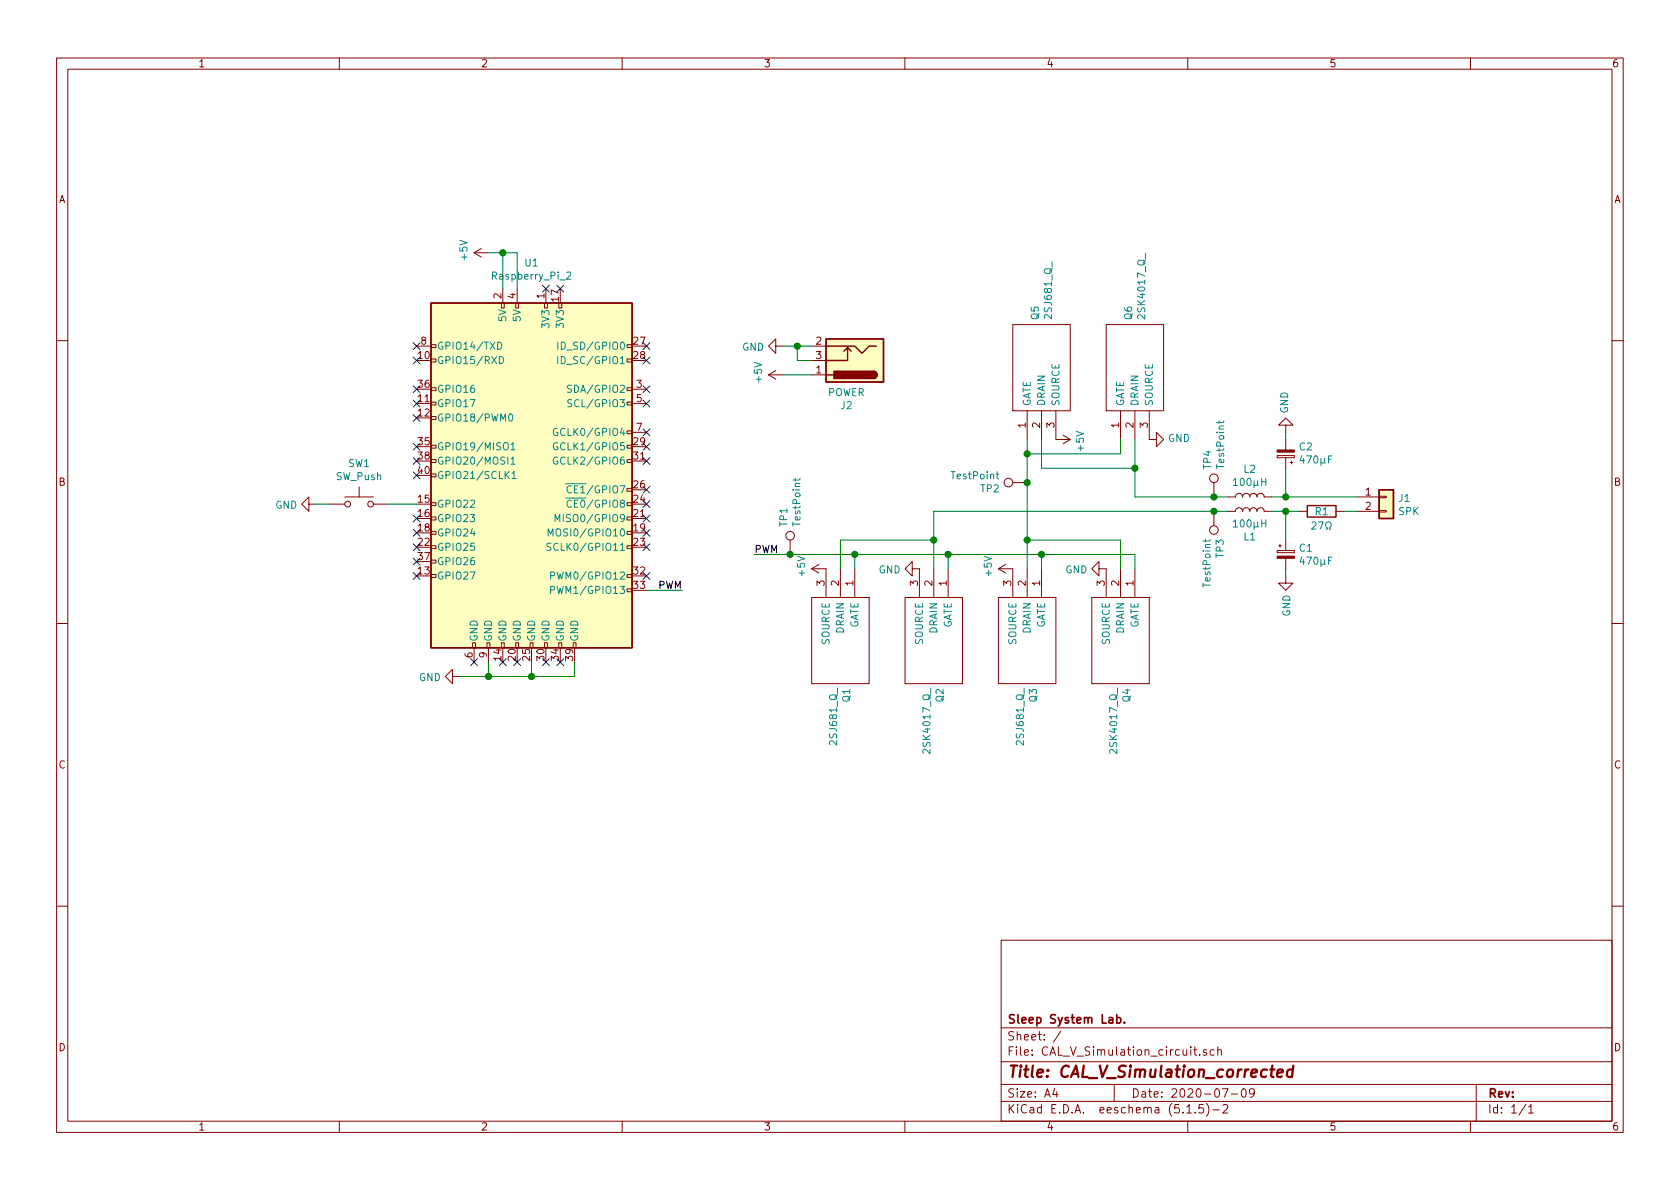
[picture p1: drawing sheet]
EESchema Schematic File Version 4
EELAYER 30 0
EELAYER END
$Descr A4 11693 8268
encoding utf-8
Sheet 1 1
Title "CAL_V_Simulation_corrected"
Date "2020-07-09"
Rev ""
Comp "Sleep System Lab."
Comment1 ""
Comment2 ""
Comment3 ""
Comment4 ""
$EndDescr
Wire Wire Line
	5950 3850 5950 3950
Wire Wire Line
	6600 3850 6600 3950
$Comp
L CAL_V_Simulation_circuit-rescue:2SK4017_Q_-LibraryLoader-CAL_V_Simulation_circuit-rescue Q4
U 1 1
P 7900 3950
F 0 "Q4" H 8728 3896 50  0000 L CNN
F 1 "2SK4017_Q_" H 8728 3805 50  0000 L CNN
F 2 "LibraryLoader:TO230P250X650X900-3P" H 8750 4050 50  0001 L CNN
F 3 "http://toshiba.semicon-storage.com/us/product/mosfet/detail.2SK4017.html" H 8750 3950 50  0001 L CNN
F 4 "MOSFET,Nch,60V/5A/0.1ohm,New Pw-Mold2" H 8750 3850 50  0001 L CNN "Description"
F 5 "2.5" H 8750 3750 50  0001 L CNN "Height"
F 6 "Toshiba" H 8750 3650 50  0001 L CNN "Manufacturer_Name"
F 7 "2SK4017(Q)" H 8750 3550 50  0001 L CNN "Manufacturer_Part_Number"
F 8 "N/A" H 8750 3450 50  0001 L CNN "Mouser Part Number"
F 9 "https://www.mouser.com/Search/Refine.aspx?Keyword=N%2FA" H 8750 3350 50  0001 L CNN "Mouser Price/Stock"
F 10 "0185580" H 8750 3250 50  0001 L CNN "RS Part Number"
F 11 "http://uk.rs-online.com/web/p/products/0185580" H 8750 3150 50  0001 L CNN "RS Price/Stock"
	1    7900 3950
	0    1    1    0   
$EndComp
Wire Wire Line
	5950 3850 6600 3850
Wire Wire Line
	7250 3950 7250 3850
Connection ~ 7250 3850
Wire Wire Line
	7900 3950 7900 3850
Wire Wire Line
	7250 3850 7900 3850
Wire Wire Line
	5850 3950 5850 3750
Wire Wire Line
	6500 3750 6500 3950
Wire Wire Line
	7150 3950 7150 3750
Wire Wire Line
	7800 3750 7800 3950
$Comp
L CAL_V_Simulation_circuit-rescue:2SJ681_Q_-LibraryLoader-CAL_V_Simulation_circuit-rescue Q5
U 1 1
P 7150 3050
F 0 "Q5" H 7978 2996 50  0000 L CNN
F 1 "2SJ681_Q_" H 7978 2905 50  0000 L CNN
F 2 "LibraryLoader:TO230P250X650X900-3P" H 8000 3150 50  0001 L CNN
F 3 "http://docs-asia.electrocomponents.com/webdocs/0c29/0900766b80c29c40.pdf" H 8000 3050 50  0001 L CNN
F 4 "TOSHIBA Field Effect Transistor Silicon P Channel MOS Type (UMOSIII)" H 8000 2950 50  0001 L CNN "Description"
F 5 "2.5" H 8000 2850 50  0001 L CNN "Height"
F 6 "Toshiba" H 8000 2750 50  0001 L CNN "Manufacturer_Name"
F 7 "2SJ681(Q)" H 8000 2650 50  0001 L CNN "Manufacturer_Part_Number"
F 8 "N/A" H 8000 2550 50  0001 L CNN "Mouser Part Number"
F 9 "https://www.mouser.com/Search/Refine.aspx?Keyword=N%2FA" H 8000 2450 50  0001 L CNN "Mouser Price/Stock"
F 10 "" H 8000 2350 50  0001 L CNN "RS Part Number"
F 11 "" H 8000 2250 50  0001 L CNN "RS Price/Stock"
	1    7150 3050
	0    -1   -1   0   
$EndComp
$Comp
L CAL_V_Simulation_circuit-rescue:2SK4017_Q_-LibraryLoader-CAL_V_Simulation_circuit-rescue Q6
U 1 1
P 7800 3050
F 0 "Q6" H 8628 2996 50  0000 L CNN
F 1 "2SK4017_Q_" H 8628 2905 50  0000 L CNN
F 2 "LibraryLoader:TO230P250X650X900-3P" H 8650 3150 50  0001 L CNN
F 3 "http://toshiba.semicon-storage.com/us/product/mosfet/detail.2SK4017.html" H 8650 3050 50  0001 L CNN
F 4 "MOSFET,Nch,60V/5A/0.1ohm,New Pw-Mold2" H 8650 2950 50  0001 L CNN "Description"
F 5 "2.5" H 8650 2850 50  0001 L CNN "Height"
F 6 "Toshiba" H 8650 2750 50  0001 L CNN "Manufacturer_Name"
F 7 "2SK4017(Q)" H 8650 2650 50  0001 L CNN "Manufacturer_Part_Number"
F 8 "N/A" H 8650 2550 50  0001 L CNN "Mouser Part Number"
F 9 "https://www.mouser.com/Search/Refine.aspx?Keyword=N%2FA" H 8650 2450 50  0001 L CNN "Mouser Price/Stock"
F 10 "0185580" H 8650 2350 50  0001 L CNN "RS Part Number"
F 11 "http://uk.rs-online.com/web/p/products/0185580" H 8650 2250 50  0001 L CNN "RS Price/Stock"
	1    7800 3050
	0    -1   -1   0   
$EndComp
Wire Wire Line
	7150 3050 7150 3150
Wire Wire Line
	7800 3150 7800 3050
Wire Wire Line
	7250 3050 7250 3250
Wire Wire Line
	7250 3250 7900 3250
Wire Wire Line
	7900 3250 7900 3050
$Comp
L power:GND #PWR0101
U 1 1
P 7700 3950
F 0 "#PWR0101" H 7700 3700 50  0001 C CNN
F 1 "GND" V 7705 3822 50  0000 R CNN
F 2 "" H 7700 3950 50  0001 C CNN
F 3 "" H 7700 3950 50  0001 C CNN
	1    7700 3950
	0    1    1    0   
$EndComp
Wire Wire Line
	6600 3850 7250 3850
Connection ~ 6600 3850
$Comp
L power:GND #PWR0102
U 1 1
P 6400 3950
F 0 "#PWR0102" H 6400 3700 50  0001 C CNN
F 1 "GND" V 6405 3822 50  0000 R CNN
F 2 "" H 6400 3950 50  0001 C CNN
F 3 "" H 6400 3950 50  0001 C CNN
	1    6400 3950
	0    1    1    0   
$EndComp
Wire Wire Line
	7150 3150 7800 3150
Wire Wire Line
	5850 3750 6500 3750
$Comp
L power:GND #PWR0103
U 1 1
P 8000 3050
F 0 "#PWR0103" H 8000 2800 50  0001 C CNN
F 1 "GND" V 8005 2922 50  0000 R CNN
F 2 "" H 8000 3050 50  0001 C CNN
F 3 "" H 8000 3050 50  0001 C CNN
	1    8000 3050
	0    -1   -1   0   
$EndComp
Wire Wire Line
	7150 3150 7150 3350
Connection ~ 7150 3150
Connection ~ 7150 3750
Wire Wire Line
	6500 3750 6500 3550
Connection ~ 6500 3750
Wire Wire Line
	7900 3250 7900 3450
Connection ~ 7900 3250
$Comp
L Device:L L1
U 1 1
P 8700 3550
F 0 "L1" V 8519 3550 50  0000 C CNN
F 1 "100μH" V 8610 3550 50  0000 C CNN
F 2 "Inductor_THT:L_Radial_D9.5mm_P5.00mm_Fastron_07HVP" H 8700 3550 50  0001 C CNN
F 3 "~" H 8700 3550 50  0001 C CNN
	1    8700 3550
	0    -1   -1   0   
$EndComp
$Comp
L Device:L L2
U 1 1
P 8700 3450
F 0 "L2" V 8890 3450 50  0000 C CNN
F 1 "100μH" V 8799 3450 50  0000 C CNN
F 2 "Inductor_THT:L_Radial_D9.5mm_P5.00mm_Fastron_07HVP" H 8700 3450 50  0001 C CNN
F 3 "~" H 8700 3450 50  0001 C CNN
	1    8700 3450
	0    -1   -1   0   
$EndComp
$Comp
L CAL_V_Simulation_circuit-rescue:2SJ681_Q_-LibraryLoader-CAL_V_Simulation_circuit-rescue Q1
U 1 1
P 5950 3950
F 0 "Q1" H 6778 3896 50  0000 L CNN
F 1 "2SJ681_Q_" H 6778 3805 50  0000 L CNN
F 2 "LibraryLoader:TO230P250X650X900-3P" H 6800 4050 50  0001 L CNN
F 3 "http://docs-asia.electrocomponents.com/webdocs/0c29/0900766b80c29c40.pdf" H 6800 3950 50  0001 L CNN
F 4 "TOSHIBA Field Effect Transistor Silicon P Channel MOS Type (UMOSIII)" H 6800 3850 50  0001 L CNN "Description"
F 5 "2.5" H 6800 3750 50  0001 L CNN "Height"
F 6 "Toshiba" H 6800 3650 50  0001 L CNN "Manufacturer_Name"
F 7 "2SJ681(Q)" H 6800 3550 50  0001 L CNN "Manufacturer_Part_Number"
F 8 "N/A" H 6800 3450 50  0001 L CNN "Mouser Part Number"
F 9 "https://www.mouser.com/Search/Refine.aspx?Keyword=N%2FA" H 6800 3350 50  0001 L CNN "Mouser Price/Stock"
F 10 "" H 6800 3250 50  0001 L CNN "RS Part Number"
F 11 "" H 6800 3150 50  0001 L CNN "RS Price/Stock"
	1    5950 3950
	0    1    1    0   
$EndComp
Wire Wire Line
	7150 3750 7800 3750
$Comp
L CAL_V_Simulation_circuit-rescue:2SJ681_Q_-LibraryLoader-CAL_V_Simulation_circuit-rescue Q3
U 1 1
P 7250 3950
F 0 "Q3" H 8078 3896 50  0000 L CNN
F 1 "2SJ681_Q_" H 8078 3805 50  0000 L CNN
F 2 "LibraryLoader:TO230P250X650X900-3P" H 8100 4050 50  0001 L CNN
F 3 "http://docs-asia.electrocomponents.com/webdocs/0c29/0900766b80c29c40.pdf" H 8100 3950 50  0001 L CNN
F 4 "TOSHIBA Field Effect Transistor Silicon P Channel MOS Type (UMOSIII)" H 8100 3850 50  0001 L CNN "Description"
F 5 "2.5" H 8100 3750 50  0001 L CNN "Height"
F 6 "Toshiba" H 8100 3650 50  0001 L CNN "Manufacturer_Name"
F 7 "2SJ681(Q)" H 8100 3550 50  0001 L CNN "Manufacturer_Part_Number"
F 8 "N/A" H 8100 3450 50  0001 L CNN "Mouser Part Number"
F 9 "https://www.mouser.com/Search/Refine.aspx?Keyword=N%2FA" H 8100 3350 50  0001 L CNN "Mouser Price/Stock"
F 10 "" H 8100 3250 50  0001 L CNN "RS Part Number"
F 11 "" H 8100 3150 50  0001 L CNN "RS Price/Stock"
	1    7250 3950
	0    1    1    0   
$EndComp
$Comp
L CAL_V_Simulation_circuit-rescue:2SK4017_Q_-LibraryLoader-CAL_V_Simulation_circuit-rescue Q2
U 1 1
P 6600 3950
F 0 "Q2" H 7428 3896 50  0000 L CNN
F 1 "2SK4017_Q_" H 7428 3805 50  0000 L CNN
F 2 "LibraryLoader:TO230P250X650X900-3P" H 7450 4050 50  0001 L CNN
F 3 "http://toshiba.semicon-storage.com/us/product/mosfet/detail.2SK4017.html" H 7450 3950 50  0001 L CNN
F 4 "MOSFET,Nch,60V/5A/0.1ohm,New Pw-Mold2" H 7450 3850 50  0001 L CNN "Description"
F 5 "2.5" H 7450 3750 50  0001 L CNN "Height"
F 6 "Toshiba" H 7450 3650 50  0001 L CNN "Manufacturer_Name"
F 7 "2SK4017(Q)" H 7450 3550 50  0001 L CNN "Manufacturer_Part_Number"
F 8 "N/A" H 7450 3450 50  0001 L CNN "Mouser Part Number"
F 9 "https://www.mouser.com/Search/Refine.aspx?Keyword=N%2FA" H 7450 3350 50  0001 L CNN "Mouser Price/Stock"
F 10 "0185580" H 7450 3250 50  0001 L CNN "RS Part Number"
F 11 "http://uk.rs-online.com/web/p/products/0185580" H 7450 3150 50  0001 L CNN "RS Price/Stock"
	1    6600 3950
	0    1    1    0   
$EndComp
$Comp
L Connector_Generic:Conn_01x02 J1
U 1 1
P 9650 3450
F 0 "J1" H 9730 3442 50  0000 L CNN
F 1 "SPK" H 9730 3351 50  0000 L CNN
F 2 "Connector_JST:JST_XH_B2B-XH-A_1x02_P2.50mm_Vertical" H 9650 3450 50  0001 C CNN
F 3 "~" H 9650 3450 50  0001 C CNN
	1    9650 3450
	1    0    0    -1  
$EndComp
Wire Wire Line
	8850 3450 8950 3450
Wire Wire Line
	8850 3550 8950 3550
Wire Wire Line
	8950 3550 8950 3750
Wire Wire Line
	8950 3450 8950 3250
$Comp
L Device:CP_Small C1
U 1 1
P 8950 3850
F 0 "C1" H 9038 3896 50  0000 L CNN
F 1 "470μF" H 9038 3805 50  0000 L CNN
F 2 "Capacitor_THT:CP_Radial_D10.0mm_P5.00mm" H 8950 3850 50  0001 C CNN
F 3 "~" H 8950 3850 50  0001 C CNN
	1    8950 3850
	1    0    0    -1  
$EndComp
$Comp
L Device:CP_Small C2
U 1 1
P 8950 3150
F 0 "C2" H 8862 3104 50  0000 R CNN
F 1 "470μF" H 8862 3195 50  0000 R CNN
F 2 "Capacitor_THT:CP_Radial_D10.0mm_P5.00mm" H 8950 3150 50  0001 C CNN
F 3 "~" H 8950 3150 50  0001 C CNN
	1    8950 3150
	-1   0    0    1   
$EndComp
$Comp
L power:GND #PWR0104
U 1 1
P 8950 3000
F 0 "#PWR0104" H 8950 2750 50  0001 C CNN
F 1 "GND" V 8955 2872 50  0000 R CNN
F 2 "" H 8950 3000 50  0001 C CNN
F 3 "" H 8950 3000 50  0001 C CNN
	1    8950 3000
	-1   0    0    1   
$EndComp
Wire Wire Line
	8950 3000 8950 3050
$Comp
L power:GND #PWR0105
U 1 1
P 8950 4000
F 0 "#PWR0105" H 8950 3750 50  0001 C CNN
F 1 "GND" V 8955 3872 50  0000 R CNN
F 2 "" H 8950 4000 50  0001 C CNN
F 3 "" H 8950 4000 50  0001 C CNN
	1    8950 4000
	1    0    0    -1  
$EndComp
Wire Wire Line
	8950 3950 8950 4000
Text Label 5250 3850 0    50   ~ 0
PWM
$Comp
L Connector:TestPoint TP1
U 1 1
P 5500 3850
F 0 "TP1" V 5454 4038 50  0000 L CNN
F 1 "TestPoint" V 5545 4038 50  0000 L CNN
F 2 "TestPoint:TestPoint_Loop_D3.50mm_Drill0.9mm_Beaded" H 5700 3850 50  0001 C CNN
F 3 "~" H 5700 3850 50  0001 C CNN
	1    5500 3850
	1    0    0    -1  
$EndComp
Connection ~ 5950 3850
Wire Wire Line
	5500 3850 5950 3850
Wire Wire Line
	5250 3850 5500 3850
Connection ~ 5500 3850
$Comp
L Connector:TestPoint TP2
U 1 1
P 7150 3350
F 0 "TP2" V 7104 3538 50  0000 L CNN
F 1 "TestPoint" V 7195 3538 50  0000 L CNN
F 2 "TestPoint:TestPoint_Loop_D3.50mm_Drill0.9mm_Beaded" H 7350 3350 50  0001 C CNN
F 3 "~" H 7350 3350 50  0001 C CNN
	1    7150 3350
	0    -1   -1   0   
$EndComp
Connection ~ 7150 3350
Wire Wire Line
	7150 3350 7150 3750
$Comp
L Connector:TestPoint TP3
U 1 1
P 8450 3550
F 0 "TP3" V 8404 3738 50  0000 L CNN
F 1 "TestPoint" V 8495 3738 50  0000 L CNN
F 2 "TestPoint:TestPoint_Loop_D3.50mm_Drill0.9mm_Beaded" H 8650 3550 50  0001 C CNN
F 3 "~" H 8650 3550 50  0001 C CNN
	1    8450 3550
	-1   0    0    1   
$EndComp
$Comp
L Connector:TestPoint TP4
U 1 1
P 8450 3450
F 0 "TP4" V 8404 3638 50  0000 L CNN
F 1 "TestPoint" V 8495 3638 50  0000 L CNN
F 2 "TestPoint:TestPoint_Loop_D3.50mm_Drill0.9mm_Beaded" H 8650 3450 50  0001 C CNN
F 3 "~" H 8650 3450 50  0001 C CNN
	1    8450 3450
	1    0    0    -1  
$EndComp
Wire Wire Line
	6500 3550 8450 3550
Connection ~ 8450 3550
Wire Wire Line
	8450 3550 8550 3550
Wire Wire Line
	7900 3450 8450 3450
Connection ~ 8450 3450
Wire Wire Line
	8450 3450 8550 3450
Wire Wire Line
	5650 2600 5450 2600
Connection ~ 5550 2400
Wire Wire Line
	5550 2400 5450 2400
$Comp
L power:GND #PWR0106
U 1 1
P 5450 2400
F 0 "#PWR0106" H 5450 2150 50  0001 C CNN
F 1 "GND" V 5455 2272 50  0000 R CNN
F 2 "" H 5450 2400 50  0001 C CNN
F 3 "" H 5450 2400 50  0001 C CNN
	1    5450 2400
	0    1    1    0   
$EndComp
Wire Wire Line
	5550 2400 5650 2400
Wire Wire Line
	5550 2500 5550 2400
Wire Wire Line
	5650 2500 5550 2500
$Comp
L Connector:Barrel_Jack_Switch J2
U 1 1
P 5950 2500
F 0 "J2" H 6007 2817 50  0000 C CNN
F 1 "POWER" H 6007 2726 50  0000 C CNN
F 2 "Connector_BarrelJack:BarrelJack_Horizontal" H 6000 2460 50  0001 C CNN
F 3 "~" H 6000 2460 50  0001 C CNN
	1    5950 2500
	-1   0    0    1   
$EndComp
$Comp
L power:+5V #PWR0108
U 1 1
P 5450 2600
F 0 "#PWR0108" H 5450 2450 50  0001 C CNN
F 1 "+5V" H 5465 2773 50  0000 C CNN
F 2 "" H 5450 2600 50  0001 C CNN
F 3 "" H 5450 2600 50  0001 C CNN
	1    5450 2600
	0    -1   -1   0   
$EndComp
$Comp
L power:+5V #PWR0110
U 1 1
P 7350 3050
F 0 "#PWR0110" H 7350 2900 50  0001 C CNN
F 1 "+5V" H 7365 3223 50  0000 C CNN
F 2 "" H 7350 3050 50  0001 C CNN
F 3 "" H 7350 3050 50  0001 C CNN
	1    7350 3050
	0    1    1    0   
$EndComp
$Comp
L power:+5V #PWR0111
U 1 1
P 7050 3950
F 0 "#PWR0111" H 7050 3800 50  0001 C CNN
F 1 "+5V" H 7065 4123 50  0000 C CNN
F 2 "" H 7050 3950 50  0001 C CNN
F 3 "" H 7050 3950 50  0001 C CNN
	1    7050 3950
	0    -1   -1   0   
$EndComp
$Comp
L power:+5V #PWR0112
U 1 1
P 5750 3950
F 0 "#PWR0112" H 5750 3800 50  0001 C CNN
F 1 "+5V" H 5765 4123 50  0000 C CNN
F 2 "" H 5750 3950 50  0001 C CNN
F 3 "" H 5750 3950 50  0001 C CNN
	1    5750 3950
	0    -1   -1   0   
$EndComp
Wire Wire Line
	2300 3500 2200 3500
$Comp
L power:GND #PWR0113
U 1 1
P 2200 3500
F 0 "#PWR0113" H 2200 3250 50  0001 C CNN
F 1 "GND" V 2205 3372 50  0000 R CNN
F 2 "" H 2200 3500 50  0001 C CNN
F 3 "" H 2200 3500 50  0001 C CNN
	1    2200 3500
	0    1    1    0   
$EndComp
Wire Wire Line
	2900 3500 2700 3500
$Comp
L Switch:SW_Push SW1
U 1 1
P 2500 3500
F 0 "SW1" H 2500 3785 50  0000 C CNN
F 1 "SW_Push" H 2500 3694 50  0000 C CNN
F 2 "Button_Switch_THT:SW_PUSH_6mm" H 2500 3700 50  0001 C CNN
F 3 "~" H 2500 3700 50  0001 C CNN
	1    2500 3500
	1    0    0    -1  
$EndComp
$Comp
L power:+5V #PWR0109
U 1 1
P 3400 1750
F 0 "#PWR0109" H 3400 1600 50  0001 C CNN
F 1 "+5V" H 3415 1923 50  0000 C CNN
F 2 "" H 3400 1750 50  0001 C CNN
F 3 "" H 3400 1750 50  0001 C CNN
	1    3400 1750
	0    -1   -1   0   
$EndComp
$Comp
L Connector:Raspberry_Pi_2_3 U1
U 1 1
P 3700 3300
F 0 "U1" H 3700 4781 50  0000 C CNN
F 1 "Raspberry_Pi_2" H 3700 4690 50  0000 C CNN
F 2 "Connector_PinSocket_2.54mm:PinSocket_2x20_P2.54mm_Vertical" H 3700 3300 50  0001 C CNN
F 3 "https://www.raspberrypi.org/documentation/hardware/raspberrypi/schematics/rpi_SCH_3bplus_1p0_reduced.pdf" H 3700 3300 50  0001 C CNN
	1    3700 3300
	1    0    0    -1  
$EndComp
$Comp
L power:GND #PWR0107
U 1 1
P 3200 4700
F 0 "#PWR0107" H 3200 4450 50  0001 C CNN
F 1 "GND" V 3205 4572 50  0000 R CNN
F 2 "" H 3200 4700 50  0001 C CNN
F 3 "" H 3200 4700 50  0001 C CNN
	1    3200 4700
	0    1    1    0   
$EndComp
Wire Wire Line
	4000 4600 4000 4700
Wire Wire Line
	3700 4600 3700 4700
Connection ~ 3700 4700
Wire Wire Line
	3400 4600 3400 4700
Connection ~ 3400 4700
Wire Wire Line
	3500 1750 3400 1750
Wire Wire Line
	3500 1750 3600 1750
Connection ~ 3500 1750
Wire Wire Line
	3500 1750 3500 2000
Wire Wire Line
	3600 1750 3600 2000
NoConn ~ 4500 3800
NoConn ~ 4500 3700
NoConn ~ 4500 3600
NoConn ~ 4500 3500
NoConn ~ 4500 3400
NoConn ~ 4500 3200
NoConn ~ 4500 3100
NoConn ~ 4500 3000
NoConn ~ 4500 2800
NoConn ~ 4500 2700
NoConn ~ 4500 2500
NoConn ~ 4500 2400
NoConn ~ 2900 4000
NoConn ~ 2900 3900
NoConn ~ 2900 3800
NoConn ~ 2900 3700
NoConn ~ 2900 3600
NoConn ~ 2900 3300
NoConn ~ 2900 3200
NoConn ~ 2900 3100
NoConn ~ 2900 2900
NoConn ~ 2900 2800
NoConn ~ 2900 2700
NoConn ~ 2900 2500
NoConn ~ 2900 2400
NoConn ~ 3800 2000
NoConn ~ 3900 2000
Text Label 4750 4100 2    50   ~ 0
PWM
Wire Wire Line
	4500 4100 4750 4100
NoConn ~ 4500 4000
Wire Wire Line
	3200 4700 3400 4700
Wire Wire Line
	3400 4700 3700 4700
Wire Wire Line
	3700 4700 4000 4700
NoConn ~ 3900 4600
NoConn ~ 3800 4600
NoConn ~ 3600 4600
NoConn ~ 3500 4600
NoConn ~ 3300 4600
$Comp
L Device:R R1
U 1 1
P 9200 3550
F 0 "R1" V 9200 3550 50  0000 C CNN
F 1 "27Ω" V 9300 3550 50  0000 C CNN
F 2 "" V 9130 3550 50  0001 C CNN
F 3 "~" H 9200 3550 50  0001 C CNN
	1    9200 3550
	0    1    1    0   
$EndComp
Wire Wire Line
	9050 3550 8950 3550
Connection ~ 8950 3550
Wire Wire Line
	9350 3550 9450 3550
Wire Wire Line
	9450 3450 8950 3450
Connection ~ 8950 3450
$EndSCHEMATC
